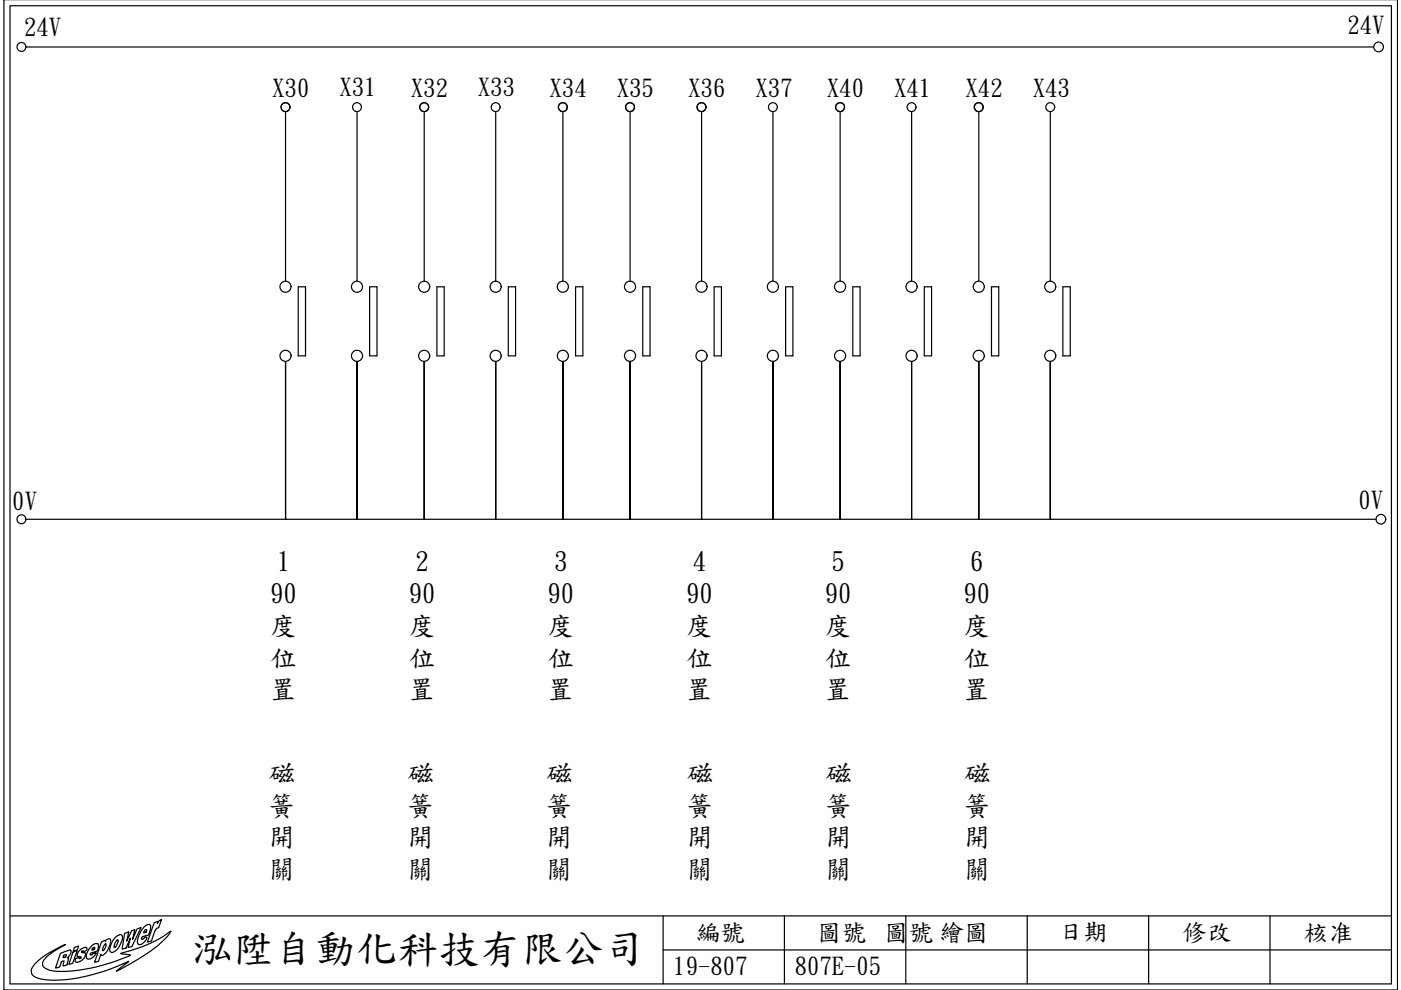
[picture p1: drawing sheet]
<svg xmlns="http://www.w3.org/2000/svg" width="297mm" height="210mm" viewBox="0 0 297 210" stroke-linecap="round" stroke-linejoin="round" font-family="sans-serif">
<path d="M296.3 -.1v210h-295.5v-210M2.1 1.2h292.9v207.4h-292.9zM2.1 194.2h292.9M140.6 194.2v14.4M166.3 194.2v14.4M192.1 194.2v14.4M217.8 194.2v14.4M243.5 194.2v14.4M269.3 194.2v14.4M140.6 201.4h154.4" fill="none" stroke="#000" stroke-width=".25"/>
<g fill="none" stroke="#000" stroke-width=".25">
<path d="M21.5 199.7l.8-.3v.2l.1-.2a.72 .72 0 0 1 1-.3 3.8 3.8 0 0 1-1.7 3.5l-.3-.1v-.2l-.3 1a.59 .59 0 0 1-.6 .6l-.4 .1zM24.3 198.9l1.1-.7h.3l.3 .3-.1 1-.8 1.5-.6 .6-.8 .3-.4-.3v-.6l.4-1.1zM24.8 199.4l.3-.1-.2 .7-.3 .7-.4 .2 .1-.8zM26.4 197.9l.9-.3-.5 2 1.1-2.2 .7-.3-.5 2.1 1-2.3 .8-.2-1.9 4-.8 .2 .4-2-.9 2.1-.8 .2zM30.6 196.5l.6-.4 .5-.1 .2 .2v.5l-.4 1.5-1.4 .4-.1 .4 .3 .1 .3-.2a.32 .32 0 0 1 .5-.1 .32 .32 0 0 1-.2 .5l-.5 .6-.5 .4h-.4l-.3-.2v-.8l.2-1 .5-.9zM30.7 197.2l.4-.1v.4l-.6 .3zM32.7 195.6l.8-.3-.1 .5 .2-.4 .7-.4-.8 1.7a.98 .98 0 0 0-.8 1l-.6 1.8-.9 .2zM7.5 204.3l1.2-1.1 1.4-1 3.8-1.9-2.4 1.4-1.6 1.2-.6 .6-.3 .6v.6l.3 .4 1.5 .7 2.9 .2 3.3-.3 3.3-.7 3.6-1 3.6-1.4 .2-.1-2.1-.4 3.8-1.1 1.8-.7 2.6-1.3 2.4-1.6-.7 1.2-2.9 2.6-3.3 2.2-4.6 2.5 2.6-2.1-4.8 2-3.7 1.1-3.5 .7-3.4 .2-3.1-.2-1.7-.7-.4-.4-.1-.9zM12.8 202.2l2-.8 .3 .2-.2 .7-.6 .7 .2 .3-.2 1.2-.9 .3 .2-1h-.4l-.2 .2-.3 .9-.9 .3zM13.5 202.6l.6-.2-.1 .4-.4 .2h-.2zM15.5 201.9l.9-.4-1 2.7-.8 .3zM15.8 200.9l.9-.3-.3 .8-.9 .3z"/>
<path d="M17 201.4l1.2-.5 .2 .2-.1 .4a.52 .52 0 0 1-.8 .1l-.2 .4 .8 .1-.2 .9-.8 .8-.9 .2-.3-.3 .1-.4 .7-.3h.1v.3l.2-.1 .2-.2-.9-.3 .2-.7zM19.4 200.5l.8-.4h.5l.2 .3-.1 1-.3 .3-1.3 .4-.1 .3 .2 .1 .5-.3 .6-.1-.6 .8-.6 .4-.5 .1-.4-.3 .1-.8 .4-1.1zM19.7 201l.4-.1v.3l-.6 .2zM19.9 201.3h.1M22.1 200.3l.3-.1v.5l-.3 .7-.3 .2-.1-.4zM22.4 200.2h.1"/>
</g>
<g fill="none" stroke="#000" stroke-width=".25">
<path d="M5.5 10h285.8M60.5 23.7v35.9M75.7 23.7v35.9M89.9 23.7v35.9M105.1 23.7v35.9M119.3 23.7v35.9M133.6 23.7v35.9M148.7 23.7v35.9M163.9 23.7v35.9M178.1 23.7v35.9M193.3 23.7v35.9M207.5 23.7v35.9"/>
<path d="M222.7 23.7v35.9M63.2 60.8v14.7M64.8 60.8v14.7M78.4 60.8v14.7M79.9 60.8v14.7M92.6 60.8v14.7M94.2 60.8v14.7M107.8 60.8v14.7M109.3 60.8v14.7M122 60.8v14.7M123.6 60.8v14.7M136.3 60.8v14.7"/>
<path d="M137.8 60.8v14.7M151.4 60.8v14.7M153 60.8v14.7M166.6 60.8v14.7M168.1 60.8v14.7M180.8 60.8v14.7M182.4 60.8v14.7M196 60.8v14.7M197.5 60.8v14.7M210.2 60.8v14.7M211.8 60.8v14.7M225.3 60.8v14.7"/>
<path d="M226.9 60.8v14.7M5.7 110.1h286.1M60.5 110.1v-33.5v33.5M75.7 110.1v-33.5v33.5M89.9 110.1v-33.5v33.5M105.1 110.1v-33.5v33.5M119.3 110.1v-33.5v33.5M133.6 110.1v-33.5v33.5M148.7 110.1v-33.5v33.5M163.9 110.1v-33.5v33.5M178.1 110.1v-33.5v33.5M193.3 110.1v-33.5v33.5"/>
<path d="M207.5 110.1v-33.5v33.5M222.7 110.1v-33.5v33.5"/>
<circle cx="4.5" cy="10" r=".94"/>
<circle cx="60.5" cy="22.7" r=".94"/>
<circle cx="75.7" cy="22.7" r=".94"/>
<circle cx="89.9" cy="22.7" r=".94"/>
<circle cx="105.1" cy="22.7" r=".94"/>
<circle cx="119.3" cy="22.7" r=".94"/>
<circle cx="133.6" cy="22.7" r=".94"/>
<circle cx="148.7" cy="22.7" r=".94"/>
<circle cx="163.9" cy="22.7" r=".94"/>
<circle cx="178.1" cy="22.7" r=".94"/>
<circle cx="193.3" cy="22.7" r=".94"/>
<circle cx="207.5" cy="22.7" r=".94"/>
<circle cx="222.7" cy="22.7" r=".94"/>
<circle cx="60.5" cy="60.8" r="1.17"/>
<circle cx="60.5" cy="75.4" r="1.17"/>
<circle cx="75.7" cy="75.4" r="1.17"/>
<circle cx="75.7" cy="60.8" r="1.17"/>
<circle cx="89.9" cy="60.8" r="1.17"/>
<circle cx="89.9" cy="75.4" r="1.17"/>
<circle cx="105.1" cy="60.8" r="1.17"/>
<circle cx="105.1" cy="75.4" r="1.17"/>
<circle cx="119.3" cy="75.4" r="1.17"/>
<circle cx="119.3" cy="60.8" r="1.17"/>
<circle cx="133.6" cy="75.4" r="1.17"/>
<circle cx="133.6" cy="60.8" r="1.17"/>
<circle cx="148.7" cy="60.8" r="1.17"/>
<circle cx="148.7" cy="75.4" r="1.17"/>
<circle cx="163.9" cy="75.4" r="1.17"/>
<circle cx="163.9" cy="60.8" r="1.17"/>
<circle cx="178.1" cy="60.8" r="1.17"/>
<circle cx="178.1" cy="75.4" r="1.17"/>
<circle cx="193.3" cy="60.8" r="1.17"/>
<circle cx="193.3" cy="75.4" r="1.17"/>
<circle cx="207.5" cy="60.8" r="1.17"/>
<circle cx="207.5" cy="75.4" r="1.17"/>
<circle cx="222.7" cy="75.4" r="1.17"/>
<circle cx="222.7" cy="60.8" r="1.17"/>
<circle cx="4.5" cy="110.1" r=".94"/>
</g>
<!-- layer: 0 -->
<g fill="none" stroke="#000" stroke-width=".25">
<path d="M63.2 60.8h1.6M63.2 75.5h1.6M78.4 60.8h1.5M78.4 75.5h1.5M92.6 60.8h1.6M92.6 75.5h1.6M107.8 60.8h1.5M107.8 75.5h1.5M122 60.8h1.6M122 75.5h1.6M136.3 60.8h1.5M136.3 75.5h1.5"/>
<path d="M151.4 60.8h1.6M151.4 75.5h1.6M166.6 60.8h1.5M166.6 75.5h1.5M180.8 60.8h1.6M180.8 75.5h1.6M196 60.8h1.5M196 75.5h1.5M210.2 60.8h1.6M210.2 75.5h1.6M225.3 60.8h1.6M225.3 75.5h1.6"/>
<circle cx="292.3" cy="10" r="1.03"/>
<circle cx="292.8" cy="110.1" r="1.03"/>
</g>
<g font-size="8.7">
<text x="40.6" y="203.7">泓陞自動</text>
<text x="75.5" y="203.7">化科技有限公司</text>
</g>
<g font-size="5.7">
<text x="58.8" y="120.9">1</text>
<text x="88.1" y="120.9">2</text>
<text x="117.5" y="120.9">3</text>
<text x="146.9" y="120.9">4</text>
<text x="176.3" y="120.9">5</text>
<text x="205.7" y="120.9">6</text>
<text x="57.3" y="127.6">90</text>
<text x="86.7" y="127.6">90</text>
<text x="116.1" y="127.6">90</text>
<text x="145.5" y="127.6">90</text>
<text x="174.9" y="127.6">90</text>
<text x="204.3" y="127.6">90</text>
<text x="57.2" y="134.4">度</text>
<text x="86.6" y="134.4">度</text>
<text x="116" y="134.4">度</text>
<text x="145.4" y="134.4">度</text>
<text x="174.8" y="134.4">度</text>
<text x="204.2" y="134.4">度</text>
<text x="57.4" y="141.1">位</text>
<text x="86.8" y="141.1">位</text>
<text x="116.1" y="141.1">位</text>
<text x="145.5" y="141.1">位</text>
<text x="174.9" y="141.1">位</text>
<text x="204.4" y="141.1">位</text>
<text x="57.1" y="147.8">置</text>
<text x="86.5" y="147.8">置</text>
<text x="115.9" y="147.8">置</text>
<text x="145.3" y="147.8">置</text>
<text x="174.7" y="147.8">置</text>
<text x="204.1" y="147.8">置</text>
<text x="57.1" y="165.5">磁</text>
<text x="86.5" y="165.5">磁</text>
<text x="115.9" y="165.5">磁</text>
<text x="145.7" y="165.5">磁</text>
<text x="175.1" y="165.5">磁</text>
<text x="204.5" y="165.5">磁</text>
<text x="56.9" y="172.5">簧</text>
<text x="86.3" y="172.5">簧</text>
<text x="115.7" y="172.5">簧</text>
<text x="145.6" y="172.5">簧</text>
<text x="174.9" y="172.5">簧</text>
<text x="204.4" y="172.5">簧</text>
<text x="56.9" y="179.2">開</text>
<text x="86.3" y="179.2">開</text>
<text x="115.7" y="179.2">開</text>
<text x="145.5" y="179.2">開</text>
<text x="174.9" y="179.2">開</text>
<text x="204.4" y="179.2">開</text>
<text x="56.9" y="185.9">關</text>
<text x="86.3" y="185.9">關</text>
<text x="115.7" y="185.9">關</text>
<text x="145.5" y="185.9">關</text>
<text x="174.9" y="185.9">關</text>
<text x="204.3" y="185.9">關</text>
</g>
<g font-size="5.2">
<text x="5.1" y="7.4">24V</text>
<text x="285.7" y="6.9">24V</text>
<text x="57.7" y="20.2">X30</text>
<text x="72" y="20.1">X31</text>
<text x="87.1" y="20.2">X32</text>
<text x="101.3" y="20.1">X33</text>
<text x="116.5" y="20.2">X34</text>
<text x="130.8" y="20.2">X35</text>
<text x="145.9" y="20.2">X36</text>
<text x="160.2" y="20.2">X37</text>
<text x="175.3" y="20.2">X40</text>
<text x="189.6" y="20.2">X41</text>
<text x="204.7" y="20.2">X42</text>
<text x="219" y="20.2">X43</text>
<text x="2.6" y="108">0V</text>
<text x="288" y="107.8">0V</text>
<text x="147.5" y="199.3">編號</text>
<text x="173.2" y="199.3">圖</text>
<text x="178.5" y="199.3">號 圖</text>
<text x="192.7" y="199.3">號繪圖</text>
<text x="224.5" y="199">日期</text>
<text x="250.7" y="199.3">修改</text>
<text x="276.4" y="199.3">核准</text>
<text x="142.8" y="206.6">19-807</text>
<text x="168.5" y="206.6">807E-05</text>
</g>
</svg>
